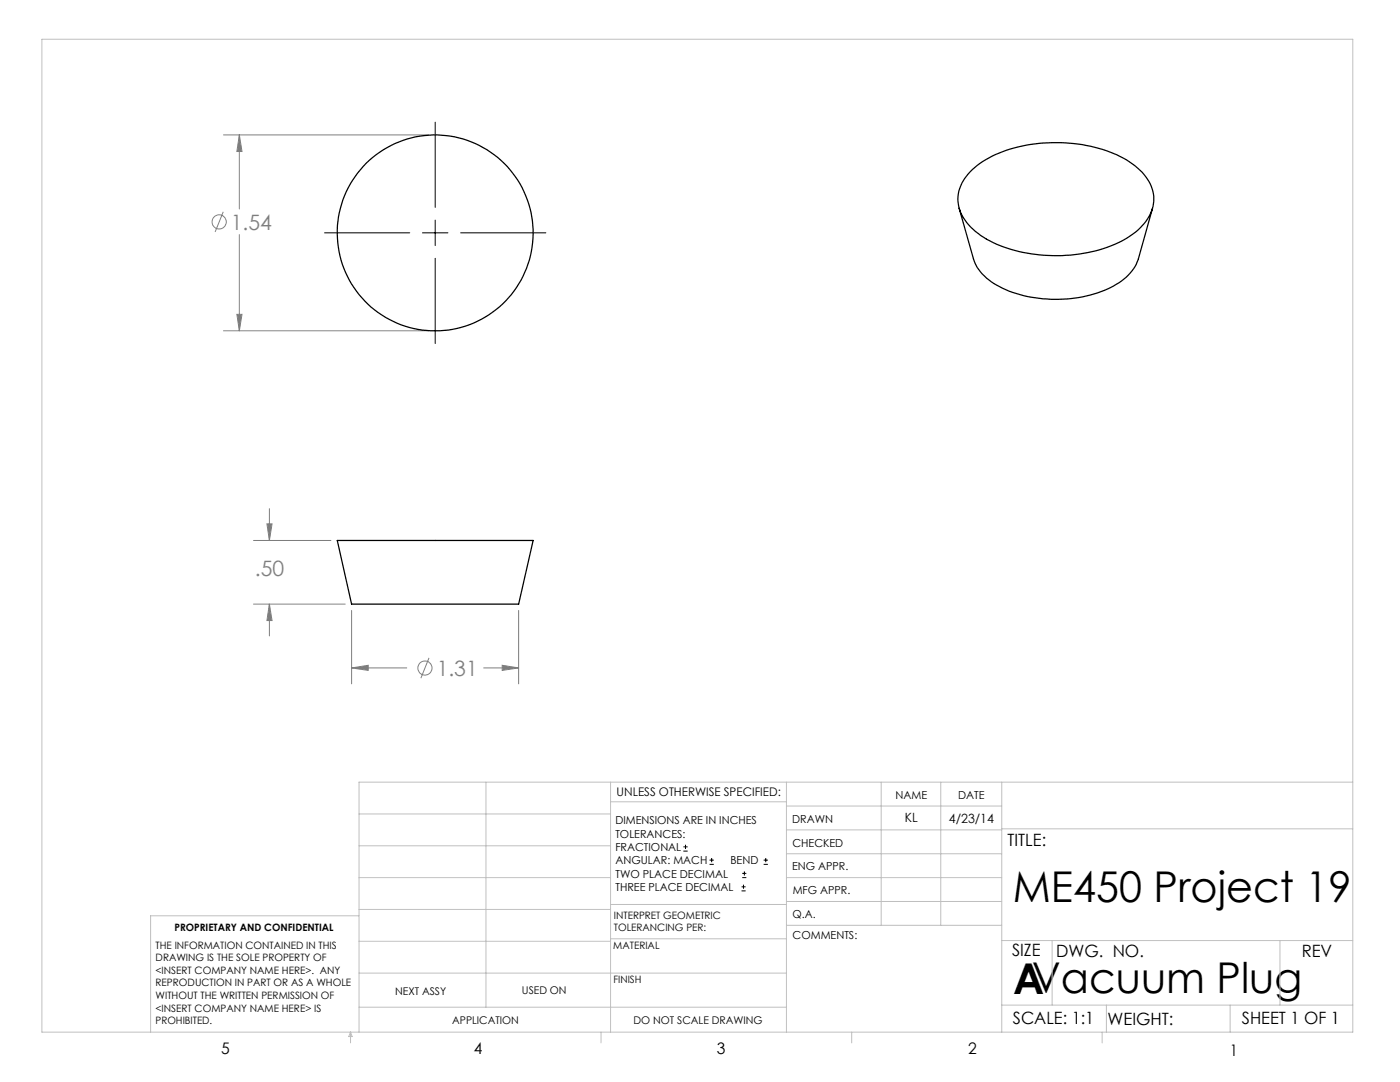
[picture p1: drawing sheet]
<svg xmlns="http://www.w3.org/2000/svg" width="279mm" height="216mm" viewBox="0 0 279 216" stroke-linecap="round" stroke-linejoin="round" font-family="sans-serif">
<g fill="none" stroke="#808080" stroke-width=".2">
<path d="M44.6 26.9h41M47.8 26.9l.5 3.3h-1zM47.8 26.9v14.8M44.6 42.3l-1.7 4M47.8 46.8v19.2M44.6 66h41M47.3 62.7h1l-.5 3.3zM50.6 107.8h15.4M53.3 104.5h1l-.5 3.3zM53.8 101.5v6.3M50.6 120.5h18.3M53.8 120.5l.5 3.3h-1z"/>
<path d="M53.8 120.5v6.4M70.2 133.3l3.3-.5v1zM70.2 121.8v14.7M70.2 133.3h11M85.6 131.3l-1.6 4M96.5 133.3h7M100.2 132.8l3.3 .5-3.3 .5zM103.5 121.8v14.7"/>
<circle cx="43.7" cy="44.3" r="1.41"/>
<circle cx="84.8" cy="133.3" r="1.41"/>
</g>
<g fill="none" stroke="#000" stroke-width=".2">
<path d="M86.9 24.4v17M64.8 46.5h17M84.3 46.5h5.1M86.9 43.9v5.1M86.9 51.5v17M91.9 46.5h17M136.4 169.8h.8M136.4 169h.8M136.8 168.6v.8M141.6 172.5h.9M141.6 171.6h.9M142 171.2v.8"/>
<path d="M148 177.8h.8M148 177h.8M148.1 175.1h.8M148.1 174.3h.8M148.4 176.5v.8M148.6 173.9v.8M152.4 172.5h.8M152.4 171.6h.8M152.8 171.2v.8"/>
</g>
<g fill="none" stroke="#c0c0c0" stroke-width=".2">
<path d="M8.4 7.8h261.6v198.2h-261.6zM97 156.1v44.9M121.8 156.1v49.9M121.8 160h35.2M157 156.1v49.9M175.9 156.1v28.5M187.7 156.1v28.5M199.9 156.1v49.9M270 156.1h-198.4v49.9M71.6 175.1h50.2M71.6 168.8h50.2M71.6 162.4h50.2"/>
<path d="M157 170.4h42.9M157 165.6h42.9M157 160.8h42.9M157 175.1h42.9M157 179.9h42.9M199.9 165.4h70.1M71.6 194.2h85.4M71.6 187.8h50.2M71.6 181.5h50.2M71.6 182.7h-41.5v23.3M121.8 187.3h35.2M121.8 180.5h35.2"/>
<path d="M157 184.6h42.9M199.9 187.7h70.1M210 187.7v12.9M255.4 187.7v12.9M70 206v2.1M70 206l.3 .8h-.7zM71.6 201h85.4M119.9 206v2.1M170 206v2.1M199.9 200.6h70.1M220 206v2.1M220.8 200.6v5.4"/>
<path d="M245.5 200.6v5.4"/>
</g>
<path d="M47.8 26.9l.5 3.3h-1zM47.3 62.7h1l-.5 3.3zM70.2 133.3l3.3-.5v1zM100.2 132.8l3.3 .5-3.3 .5zM53.8 120.5l.5 3.3h-1zM53.3 104.5h1l-.5 3.3z" fill="#808080"/>
<g fill="none" stroke="#000" stroke-width=".25">
<path d="M193.6 34.3a21.5 21.5 0 0 1 12.9-5.6 29.7 29.7 0 0 1 18.4 3.2 10.1 10.1 0 0 1 5.4 7.3 8.7 8.7 0 0 1-4.2 7.5 27.3 27.3 0 0 1-17.6 4.2 25.1 25.1 0 0 1-13.8-4.7 8 8 0 0 1-3.4-7.6 8.3 8.3 0 0 1 2.3-4.3zM191.4 41.6l2.9 10a9.9 9.9 0 0 0 5.8 5.9 26.4 26.4 0 0 0 22.1-.4 9.8 9.8 0 0 0 5-5.5l2.8-10M67.3 107.8h39.1l-2.9 12.7h-33.3z"/>
<circle cx="86.9" cy="46.5" r="19.5"/>
</g>
<g font-size="8.5">
<text x="202.1" y="179.9">ME450 Project 19</text>
<text x="202.2" y="198.3">AVacuum Plug</text>
</g>
<g font-size="4.2" fill="#808080">
<text x="46.1" y="45.8">1.54</text>
<text x="50.9" y="114.9">.50</text>
<text x="87.2" y="134.8">1.31</text>
</g>
<g font-size="3.4">
<text x="201.1" y="168.8">TITLE:</text>
<text x="202" y="190.8">SIZE</text>
<text x="210.8" y="190.9">DWG. NO.</text>
<text x="259.8" y="191">REV</text>
<text x="202.1" y="204.4">SCALE: 1:1</text>
<text x="221" y="204.5">WEIGHT:</text>
<text x="247.8" y="204.4">SHEET 1 OF 1</text>
</g>
<g font-size="3.2">
<text x="44.2" y="210.4">5</text>
<text x="94.6" y="210.3">4</text>
<text x="143.1" y="210.4">3</text>
<text x="193.2" y="210.3">2</text>
<text x="245.4" y="210.6">1</text>
</g>
<g font-size="2.5">
<text x="180.6" y="164.1">KL</text>
<text x="189.4" y="164.2">4/23/14</text>
</g>
<text font-size="2.4" x="123.1" y="158.9">UNLESS OTHERWISE SPECIFIED:</text>
<g font-size="2.2">
<text x="178.7" y="159.4">NAME</text>
<text x="191.2" y="159.4">DATE</text>
<text x="122.8" y="164.5">DIMENSIONS ARE IN INCHES</text>
<text x="122.8" y="167.1">TOLERANCES:</text>
<text x="158.1" y="164.2">DRAWN</text>
<text x="122.8" y="169.8">FRACTIONAL</text>
<text x="122.8" y="172.5">ANGULAR: MACH</text>
<text x="145.8" y="172.5">BEND</text>
<text x="158.1" y="173.7">ENG APPR.</text>
<text x="158.2" y="169.1">CHECKED</text>
<text x="122.8" y="175.1">TWO PLACE DECIMAL</text>
<text x="122.8" y="177.8">THREE PLACE DECIMAL</text>
<text x="158.2" y="178.4">MFG APPR.</text>
<text x="158.2" y="183.2">Q.A.</text>
<text x="158.2" y="187.4">COMMENTS:</text>
</g>
<g font-size="2.1">
<text x="78.8" y="198.5">NEXT ASSY</text>
<text x="104.2" y="198.4">USED ON</text>
<text x="90.2" y="204.3">APPLICATION</text>
<text x="126.4" y="204.3">DO NOT SCALE DRAWING</text>
</g>
<g font-size="2">
<text x="34.8" y="185.7">PROPRIETARY AND CONFIDENTIAL</text>
<text x="122.5" y="183.3">INTERPRET GEOMETRIC</text>
<text x="122.5" y="185.9">TOLERANCING PER:</text>
<text x="31.1" y="189.3">THE INFORMATION CONTAINED IN THIS</text>
<text x="31.1" y="191.8">DRAWING IS THE SOLE PROPERTY OF</text>
<text x="122.4" y="189.4">MATERIAL</text>
<text x="31.1" y="194.3">&lt;INSERT COMPANY NAME HERE&gt;. ANY</text>
<text x="31.1" y="196.8">REPRODUCTION IN PART OR AS A WHOLE</text>
<text x="122.4" y="196.2">FINISH</text>
<text x="31.1" y="199.4">WITHOUT THE WRITTEN PERMISSION OF</text>
<text x="31.1" y="201.9">&lt;INSERT COMPANY NAME HERE&gt; IS</text>
<text x="31.1" y="204.4">PROHIBITED.</text>
</g>
</svg>
